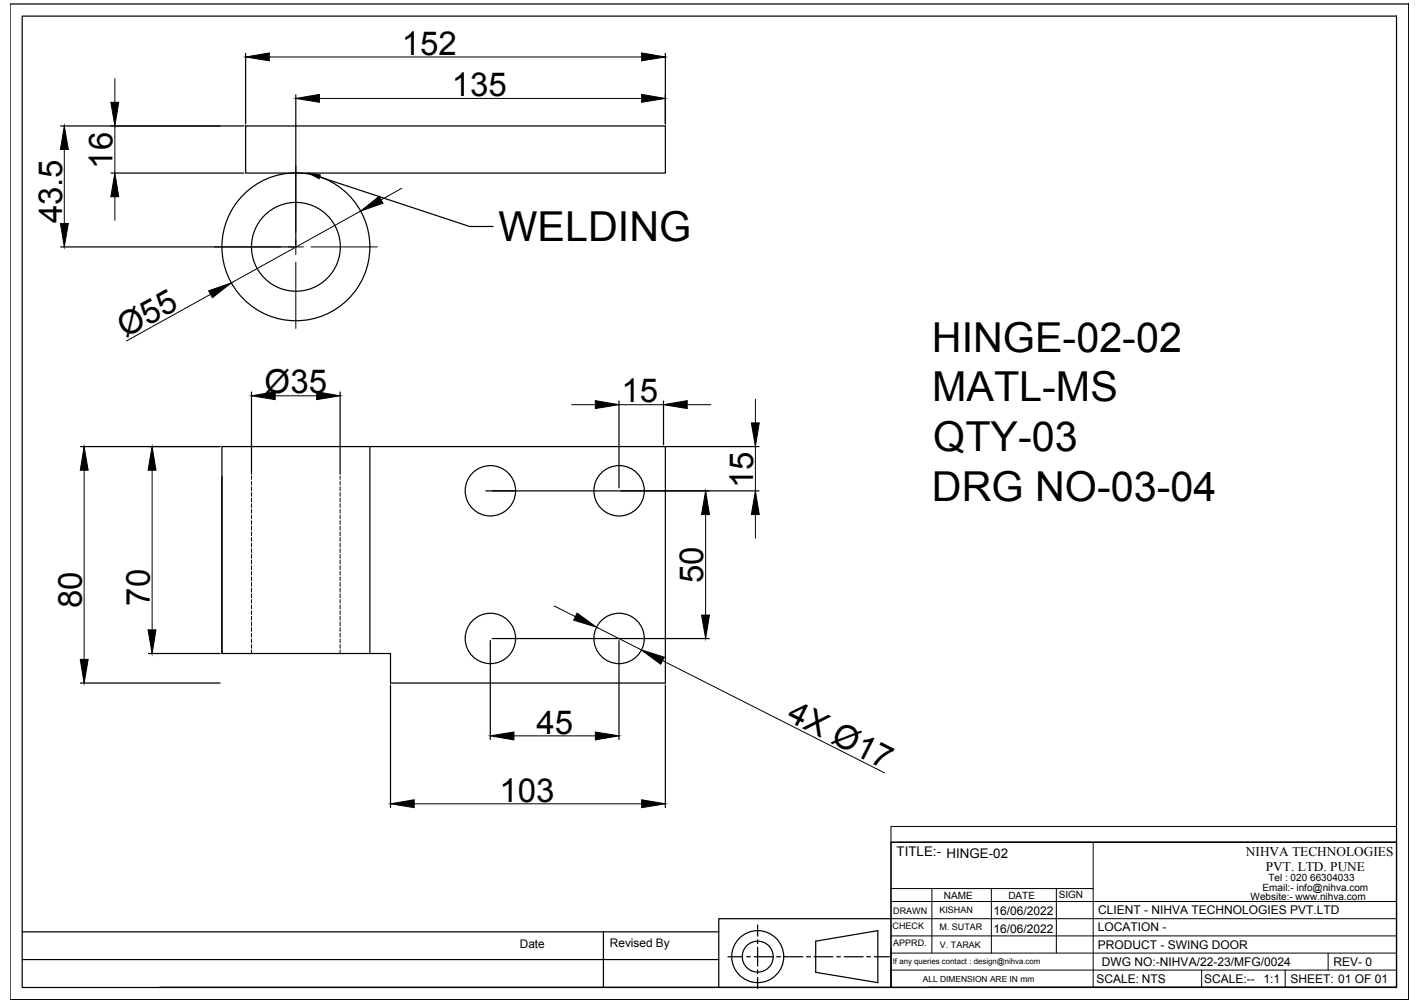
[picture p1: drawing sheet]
<svg xmlns="http://www.w3.org/2000/svg" width="297mm" height="210mm" viewBox="0 0 297 210" stroke-linecap="round" stroke-linejoin="round" font-family="sans-serif">
<!-- layer: 0 -->
<g fill="none" stroke="#000" stroke-width=".25">
<path d="M2.1 .8h292.6v208.4h-292.6zM4.6 3.4h287.5v203.3h-287.5zM51.4 11.2v14.7M61.9 19.8v31.5M139.2 11.2v14.7M12.7 26.4h38.3M23.2 36.2h27.8M51.4 26.4h87.8v9.8h-87.8zM66.9 37l31.3 10.4h5M12.7 51.7h48.8M16.8 93.5h29.2M46.4 99.6v37.2h35.3v6.1h57.5v-49.4h-92.8v43.3"/>
<path d="M52.6 82v17.3M71.1 82v17.3M77.4 93.5v43.3M129.5 83.9v18.2M138.8 83.9v9.2M139.2 93.5h19.6M101.6 102.7h57.2M31.1 136.8h14.9M102.6 134.1v20.7M102.9 133.6h45.5M129.5 134.1v20.7M16.8 142.9h29.2"/>
<path d="M81.7 143.3v25.7M139.2 143.3v25.7M186.4 176.3h105.7v30.3h-105.7zM4.6 195h145.8M126.2 195v11.7M158.5 193.6v2.3M158.5 196.7v.8M158.5 198.2v4M170.6 197l13-2.2v10.8l-13-2.1zM186.4 192.3h-36v14.3h-117M4.6 200.8h145.8M150.4 206.6h36"/>
<path d="M152.3 200.2h3.1M156.2 200.2h.8M157.8 200.2h3.9M158.5 203v.7M158.5 204.5v2.4M162.5 200.2h.8M164 200.2h4M168.7 200.2h.8M170.3 200.2h3.9M175 200.2h.8M176.6 200.2h3.9M181.3 200.2h.8"/>
<path d="M182.9 200.2h3.1M194.3 206.6h97.8"/>
<circle cx="61.9" cy="51.7" r="15.5"/>
<circle cx="61.9" cy="51.7" r="9.3"/>
<circle cx="102.6" cy="102.7" r="5.3"/>
<circle cx="129.5" cy="102.7" r="5.3"/>
<circle cx="102.6" cy="133.6" r="5.3"/>
<circle cx="129.5" cy="133.6" r="5.3"/>
<circle cx="158.5" cy="200.2" r="5.4"/>
<circle cx="158.5" cy="200.2" r="3.2"/>
</g>
<g fill="none" stroke="#000" stroke-width=".21">
<path d="M24 16.5v4.9M56.3 11.9h77.9M13.4 31.3v15.5M24 26.4v9.8M61.9 34.7v13.8M66.8 20.6h67.4M84.1 39.4l-4.4 2.4M24 41.2v4.9M44.9 51.7h13.8M61.9 50.1v1.6h-1.6M61.9 54.8v13.9M63.4 51.7h-1.5v1.6"/>
<path d="M65.1 51.7h13.8M75.4 44.2l-27 15M44.1 61.6l-17.7 9.8M17.6 98.4v39.6M31.8 98.4v33.4M52.6 99.6v.7M57.6 82.8h8.6M71.1 99.6v.7M119.6 84.7h4.9M129.5 84.7h9.3M143.7 84.7h5M158 83.6v4.9"/>
<path d="M158 93.5v9.2M52.6 100.7v.8M52.6 101.9v.8M52.6 103.1v.8M52.6 104.3v.8M52.6 105.4v.8M52.6 106.6v.8M52.6 107.8v.8M52.6 109v.8M52.6 110.1v.8M52.6 111.3v.8M52.6 112.5v.8"/>
<path d="M52.6 113.7v.8M52.6 114.8v.8M52.6 116v.8M52.6 117.2v.8M52.6 118.4v.8M52.6 119.6v.7M71.1 100.7v.8M71.1 101.9v.8M71.1 103.1v.8M71.1 104.3v.8M71.1 105.4v.8M71.1 106.6v.8"/>
<path d="M71.1 107.8v.8M71.1 109v.8M71.1 110.1v.8M71.1 111.3v.8M71.1 112.5v.8M71.1 113.7v.8M71.1 114.8v.8M71.1 116v.8M71.1 117.2v.8M71.1 118.4v.8M71.1 119.6v.7M147.6 107.7v21"/>
<path d="M158 107.7v4.9M52.6 120.8v.7M52.6 121.9v.8M52.6 123.1v.8M52.6 124.3v.8M52.6 125.5v.7M52.6 126.6v.8M52.6 127.8v.8M52.6 129v.8M52.6 130.2v.8M52.6 131.3v.9M52.6 132.5v.8"/>
<path d="M52.6 133.7v.8M52.6 134.9v.8M52.6 136v.8M71.1 120.8v.7M71.1 121.9v.8M71.1 123.1v.8M71.1 124.3v.8M71.1 125.5v.7M71.1 126.6v.8M71.1 127.8v.8M71.1 129v.8M71.1 130.2v.8"/>
<path d="M71.1 131.3v.9M71.1 132.5v.8M71.1 133.7v.8M71.1 134.9v.8M71.1 136v.8M115.9 126.8l4.5 2.3M124.8 131.3l9.3 4.7M138.6 138.2l46.4 23.5M107.5 154h17M86.6 168.2h47.6M186.4 173h105.7v3.3h-105.7zM186.4 176.3v30.3"/>
<path d="M188.2 176.3h103.9M228.7 176.3v30.3M186.4 199.5h105.7M186.4 195.9h105.7M186.4 192.3h105.7M186.4 188.7h105.7M186.4 186h42.3M194.9 186v13.5M207.4 186v13.5M221 186v13.5M277.8 199.5v3.5M186.4 203h105.7"/>
<path d="M251.4 203v3.6M268.8 203v3.6"/>
</g>
<g fill="#000" stroke="#000" stroke-width=".21">
<path d="M51.4 11.9l4.9-.8v1.6zM61.9 20.6l4.9-.8v1.6zM134.2 19.8l5 .8-5 .8zM134.2 11.1l5 .8-5 .8zM13.4 26.4l.9 4.9h-1.7zM23.2 21.4h1.6l-.8 5zM64.5 36.2l2.5 .4-.3 .8zM12.6 46.8h1.7l-.9 4.9zM24 36.2l.8 5h-1.6zM75.4 44.2l3.9-3.1 .8 1.4zM43.6 60.9l4.8-1.7-4 3.1zM17.6 93.5l.8 4.9h-1.6z"/>
<path d="M31.8 93.5l.8 4.9h-1.6zM52.6 82.8l5-.8v1.6zM66.2 82l4.9 .8-4.9 .8zM124.5 83.8l5 .9-5 .8zM138.8 84.7l4.9-.9v1.7zM157.2 88.5h1.6l-.8 5zM147.6 102.7l.8 5h-1.6zM158 102.7l.8 5h-1.6zM16.8 138h1.6l-.8 4.9zM31 131.8h1.6l-.8 5zM120.7 128.3l4.1 3-4.8-1.5zM134.1 136l4.9 1.5-.8 1.5z"/>
<path d="M146.8 128.7h1.6l-.8 4.9zM102.6 154l4.9-.8v1.6zM124.5 153.2l5 .8-5 .8zM81.7 168.2l4.9-.8v1.6zM134.2 167.4l5 .8-5 .8z"/>
</g>
<g font-size="8.6">
<text x="104.3" y="50.5">WELDING</text>
<text x="194.9" y="73.6">HINGE-02-02</text>
<text x="195" y="84">MATL-MS</text>
<text x="195.2" y="94.4">QTY-03</text>
<text x="194.9" y="104.8">DRG NO-03-04</text>
</g>
<g font-size="6.9">
<text x="84.1" y="11.5">152</text>
<text x="94.5" y="20.1">135</text>
<text x="23.6" y="35.3" transform="rotate(-90 23.6 35.3)">16</text>
<text x="13" y="46.8" transform="rotate(-90 13 46.8)">43.5</text>
<text x="26.2" y="70.8" transform="rotate(-29 26.2 70.8)">Ø55</text>
<text x="55.4" y="82.2">Ø35</text>
<text x="130" y="84.2">15</text>
<text x="157.6" y="102.2" transform="rotate(-90 157.6 102.2)">15</text>
<text x="147.1" y="122" transform="rotate(-90 147.1 122)">50</text>
<text x="17.1" y="127.3" transform="rotate(-90 17.1 127.3)">80</text>
<text x="31.4" y="126.7" transform="rotate(-90 31.4 126.7)">70</text>
<text x="112.3" y="153.5">45</text>
<text x="164.3" y="150.6" transform="rotate(27 164.3 150.6)">4X Ø17</text>
<text x="104.5" y="167.8">103</text>
</g>
<g font-size="2.8">
<text x="187.6" y="179.2">TITLE:- HINGE-02</text>
<text x="260.6" y="179.1">NIHVA TECHNOLOGIES</text>
<text x="264.8" y="182.3">PVT. LTD. PUNE</text>
</g>
<g font-size="2.5">
<text x="207.8" y="191.6">16/06/2022</text>
<text x="229.7" y="191.3">CLIENT - NIHVA TECHNOLOGIES PVT.LTD</text>
<text x="207.8" y="195.2">16/06/2022</text>
<text x="229.6" y="194.9">LOCATION -</text>
<text x="108.7" y="198.5">Date</text>
<text x="127.6" y="198.2">Revised By</text>
<text x="229.6" y="198.5">PRODUCT - SWING DOOR</text>
<text x="230.5" y="202.1">DWG NO:-NIHVA/22-23/MFG/0024</text>
<text x="279" y="202.1">REV- 0</text>
<text x="229.3" y="205.7">SCALE: NTS</text>
<text x="251.9" y="205.7">SCALE:--</text>
<text x="264.3" y="205.7">1:1</text>
<text x="269.9" y="205.7">SHEET: 01 OF 01</text>
</g>
<g font-size="2.1">
<text x="265.3" y="184.4">Tel : 020 66304033</text>
<text x="197.4" y="188.1">NAME</text>
<text x="210.9" y="188.2">DATE</text>
<text x="221.5" y="188">SIGN</text>
<text x="261.6" y="188.4">Website:- www.nihva.com</text>
<text x="264.1" y="186.5">Email:- info@nihva.com</text>
</g>
<g font-size="1.9">
<text x="186.8" y="191.2">DRAWN</text>
<text x="196.5" y="191.1">KISHAN</text>
<text x="186.7" y="194.4">CHECK</text>
<text x="186.8" y="198">APPRD.</text>
<text x="196.5" y="194.7">M. SUTAR</text>
<text x="196.6" y="198.3">V. TARAK</text>
</g>
<text font-size="1.8" x="193" y="205.4">ALL DIMENSION ARE IN mm</text>
<text font-size="1.6" x="186.8" y="201.7">If any queries contact : design@nihva.com</text>
</svg>
